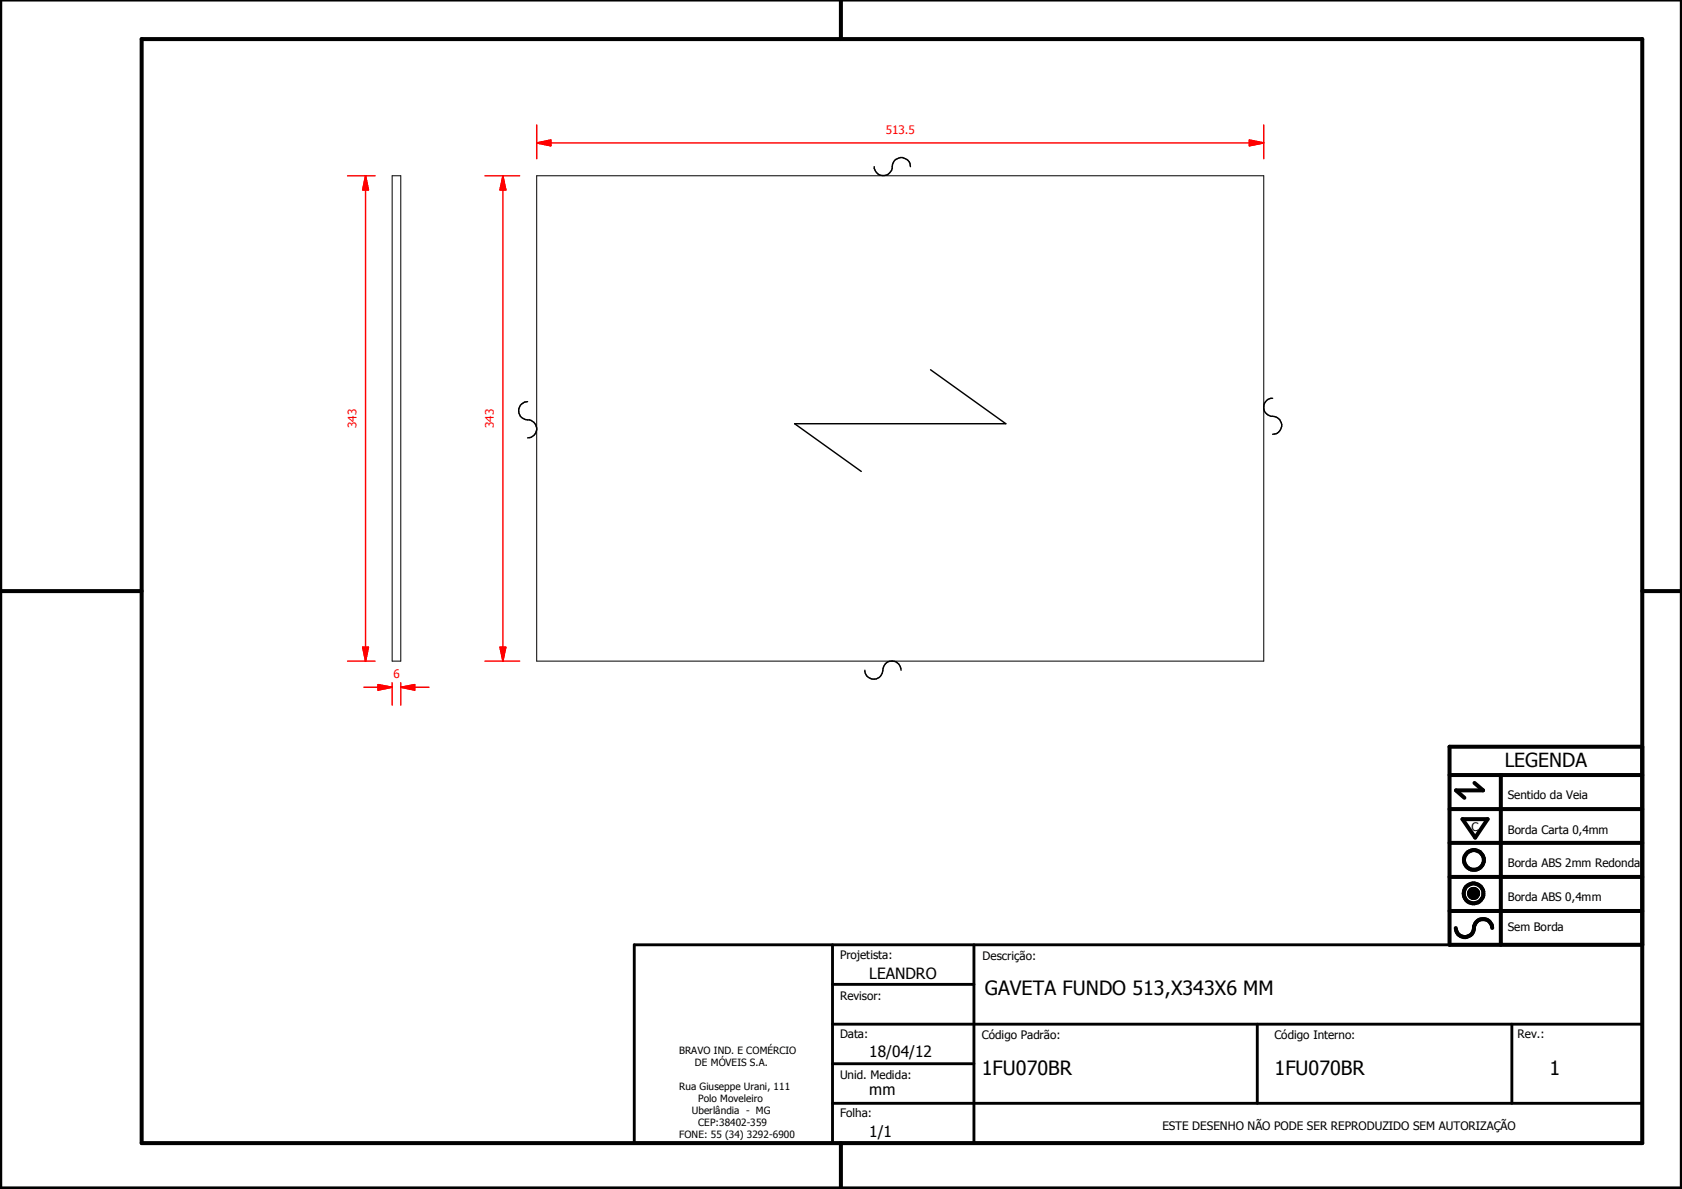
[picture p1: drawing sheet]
<svg xmlns="http://www.w3.org/2000/svg" width="297mm" height="210mm" viewBox="0 0 297 210" stroke-linecap="round" stroke-linejoin="round" font-family="sans-serif">
<g fill="none" stroke="#000" stroke-width=".18">
<path d="M69.3 31h1.5v85.7h-1.5zM94.8 31h128.4v85.7h-128.4zM259.4 157.6l1.6 .1zM259.4 157.7l1.6 .1zM259.4 157.8l1.6 .1zM259.4 157.9h1.6v.1zM259.4 157.9l1.6 .1h-1.5zM259.4 157.6h1.6zM259.5 158h1.5zM259.5 158l1.4 .1zM259.5 157.5l1.5 .1h-1.6zM259.5 157.5l1.5 .1z"/>
<path d="M259.5 158.1h1.4zM259.5 157.4l1.5 .1h-1.5zM259.5 157.4l1.5 .1zM259.5 158.1l1.4 .1zM259.5 157.3l1.4 .1h-1.4zM259.5 157.3l1.4 .1zM259.6 158.2h1.3zM259.6 158.2h1.2zM259.6 157.2l1.3 .1h-1.4zM259.6 157.2l1.3 .1zM259.6 158.2l1.2 .1zM259.6 157.2h1.3z"/>
<path d="M259.7 158.3h1.1zM259.7 158.3l1 .1zM259.7 157.1l1.1 .1h-1.2zM259.7 157.1l1.1 .1zM259.7 157.1h1.1zM259.8 158.4h.9zM259.8 158.4h.8zM259.8 157.1h1zM259.8 157.1h.9zM259.8 158.4l.8 .1zM259.8 157l.9 .1zM259.8 157h.8z"/>
<path d="M259.9 158.5h.7zM259.9 158.5h.6zM259.9 157h.7zM260 158.5h.5zM260 158.5h.4zM260 157h.6zM260.1 158.5h.3zM260.1 158.5h.2zM260.1 156.9l.4 .1zM260.1 156.9h.3zM260.1 156.9h.2z"/>
</g>
<g fill="#000">
<path d="M259.4 157.6h1.6zM259.5 157.5l1.5 .1h-1.6zM259.5 157.5l1.5 .1zM259.5 157.4l1.5 .1h-1.5zM259.5 157.4l1.5 .1zM259.5 157.3l1.4 .1h-1.4zM259.5 157.3l1.4 .1zM259.6 157.2l1.3 .1h-1.4zM259.6 157.2l1.3 .1zM259.6 157.2h1.3zM259.7 157.1l1.1 .1h-1.2zM259.7 157.1l1.1 .1z"/>
<path d="M259.7 157.1h1.1zM259.8 157.1h1zM259.8 157.1h.9zM259.8 157l.9 .1zM259.8 157h.8zM259.9 157h.7zM260 157h.6zM260.1 156.9l.4 .1zM260.1 156.9h.3zM260.1 156.9h.2zM260.1 158.5h.2zM260 158.5h.4z"/>
<path d="M260.1 158.5h.3zM259.9 158.5h.6zM260 158.5h.5zM259.8 158.4l.8 .1zM259.9 158.5h.7zM259.8 158.4h.8zM259.7 158.3l1 .1zM259.8 158.4h.9zM259.6 158.2l1.2 .1zM259.7 158.3h1.1zM259.6 158.2h1.2zM259.5 158.1l1.4 .1z"/>
<path d="M259.6 158.2h1.3zM259.5 158l1.4 .1zM259.5 158.1h1.4zM259.4 157.9l1.6 .1h-1.5zM259.5 158h1.5zM259.4 157.6l1.6 .1zM259.4 157.7l1.6 .1zM259.4 157.8l1.6 .1zM259.4 157.9h1.6v.1z"/>
</g>
<g fill="none" stroke="#000" stroke-width=".71">
<path d="M148.5 0v6.9M297 -.1v209.9h-297v-209.9M25 6.9h265v194.9h-265zM0 104.4h25M290 104.4h7M256 136.8h34M260.4 138.2l1.5 1.3h-4.8l1.5 1.3M265 136.8v30M290 131.8h-34v35h34M256 154.8h34M256 148.8h34M256 142.8h34"/>
<path d="M258.3 144.6h4.4l-2.2 3.3zM256 160.8h34M257.1 163.8a1.62 1.62 0 0 0 1.8 1.6 1.62 1.62 0 0 0 1.4-1.9 1.63 1.63 0 0 1 1.7-1.2 1.63 1.63 0 0 1 1.5 1.5M148.5 201.8v8"/>
<circle cx="260.2" cy="157.7" r="1.76"/>
<circle cx="260.2" cy="157.7" r=".82"/>
<circle cx="260.3" cy="151.8" r="1.76"/>
</g>
<path d="M112 166.8h178v35h-178zM147 173.8h25M147 166.8v35M172 166.8v35M147 194.8h143M147 180.8h143M147 187.8h25M222 180.8v14M267 180.8v14" fill="none" stroke="#000" stroke-width=".51"/>
<path d="M164.3 65.3l13.3 9.5h-37.3l11.8 8.4" fill="none" stroke="#000" stroke-width=".25"/>
<path d="M64.6 114.3v2.4" fill="none" stroke="#f00" stroke-width=".25"/>
<path d="M64 114.3h1.1l-.5 2.4z" fill="#f00"/>
<path d="M64.6 31v2.5M64 114.3h1.1l-.5 2.4z" fill="none" stroke="#f00" stroke-width=".25"/>
<path d="M64.6 31l.5 2.5h-1.1z" fill="#f00"/>
<path d="M61.4 31h4.8M64.6 31l.5 2.5h-1.1zM64.6 33.5v80.8M61.4 116.7h4.8M66.8 121.3h2.5" fill="none" stroke="#f00" stroke-width=".25"/>
<path d="M66.8 120.9l2.5 .4-2.5 .5z" fill="#f00"/>
<path d="M66.8 120.9l2.5 .4-2.5 .5zM70.8 121.3h2.4" fill="none" stroke="#f00" stroke-width=".25"/>
<path d="M70.8 121.3l2.4-.4v.9z" fill="#f00"/>
<path d="M94.8 25.2h2.5M64.3 121.3h2.5M69.3 120.5v4M70.8 121.3l2.4-.4v.9zM70.8 120.5v4M73.2 121.3h2.6" fill="none" stroke="#f00" stroke-width=".25"/>
<path d="M154.4 29.4a1.62 1.62 0 0 0 1.8 1.6 1.62 1.62 0 0 0 1.4-1.9 1.6 1.6 0 0 1 1.7-1.3 1.6 1.6 0 0 1 1.5 1.6M93.2 70.9a1.62 1.62 0 0 0-1.6 1.8 1.62 1.62 0 0 0 1.9 1.4 1.6 1.6 0 0 1 1.3 1.8 1.6 1.6 0 0 1-1.6 1.4M224.7 70.3a1.62 1.62 0 0 0-1.5 1.8 1.62 1.62 0 0 0 1.8 1.4 1.58 1.58 0 0 1 1.4 1.7 1.58 1.58 0 0 1-1.7 1.5M152.7 118.3a1.62 1.62 0 0 0 1.8 1.6 1.62 1.62 0 0 0 1.5-1.9 1.6 1.6 0 0 1 1.7-1.3 1.6 1.6 0 0 1 1.4 1.6" fill="none" stroke="#000" stroke-width=".25"/>
<path d="M94.8 25.2l2.5-.5v1z" fill="#f00"/>
<path d="M94.8 25.2l2.5-.5v1zM220.6 25.2h2.6" fill="none" stroke="#f00" stroke-width=".25"/>
<path d="M220.6 24.7l2.6 .5-2.6 .5z" fill="#f00"/>
<path d="M94.8 22.1v5.9M97.3 25.2h123.3M220.6 24.7l2.6 .5-2.6 .5zM223.2 22.1v5.9M88.8 114.3v2.4" fill="none" stroke="#f00" stroke-width=".25"/>
<path d="M88.3 114.3h1l-.5 2.4z" fill="#f00"/>
<path d="M88.8 31v2.5M88.3 114.3h1l-.5 2.4z" fill="none" stroke="#f00" stroke-width=".25"/>
<path d="M88.8 31l.5 2.5h-1z" fill="#f00"/>
<path d="M85.6 31h6.2M88.8 31l.5 2.5h-1zM88.8 33.5v80.8M85.6 116.7h6.2" fill="none" stroke="#f00" stroke-width=".25"/>
<g font-size="3.5">
<text x="173.9" y="175.7">GAVETA FUNDO 513,X343X6 MM</text>
<text x="173.4" y="189.7">1FU070BR</text>
<text x="225.1" y="189.7">1FU070BR</text>
<text x="273.6" y="189.7">1</text>
</g>
<text font-size="3.4" x="265.7" y="135.4">LEGENDA</text>
<g font-size="2.7">
<text x="153.5" y="172.8">LEANDRO</text>
<text x="153.5" y="186.6">18/04/12</text>
<text x="153.5" y="193.4">mm</text>
<text x="153.5" y="200.8">1/1</text>
</g>
<g font-size="2.1" fill="#f00">
<text x="156.4" y="23.6">513.5</text>
<text x="62.9" y="75.6" transform="rotate(-90 62.9 75.6)">343</text>
<text x="87.2" y="75.6" transform="rotate(-90 87.2 75.6)">343</text>
<text x="69.5" y="119.7">6</text>
</g>
<g font-size="2.1">
<text x="266.3" y="141.1">Sentido da Veia</text>
<text x="259.8" y="146.7">C</text>
<text x="266.3" y="147.2">Borda Carta 0,4mm</text>
<text x="266.3" y="153.1">Borda ABS 2mm Redonda</text>
<text x="266.3" y="159">Borda ABS 0,4mm</text>
<text x="266.3" y="164.4">Sem Borda</text>
<text x="148.4" y="169.3">Projetista:</text>
<text x="173.5" y="169.5">Descrição:</text>
<text x="148.4" y="176.6">Revisor:</text>
<text x="148.4" y="183.2">Data:</text>
<text x="173.4" y="183.3">Código Padrão:</text>
<text x="225.1" y="183.3">Código Interno:</text>
<text x="268" y="183.2">Rev.:</text>
<text x="148.4" y="190.5">Unid. Medida:</text>
<text x="148.4" y="197.2">Folha:</text>
<text x="205.3" y="199.5">ESTE DESENHO NÃO PODE SER REPRODUZIDO SEM AUTORIZAÇÃO</text>
</g>
<g font-size="1.8">
<text x="119.9" y="186">BRAVO IND. E COMÉRCIO</text>
<text x="122.7" y="188.1">DE MÓVEIS S.A.</text>
<text x="119.9" y="192.4">Rua Giuseppe Urani, 111</text>
<text x="122.2" y="196.7">Uberlândia - MG</text>
<text x="123.3" y="194.6">Polo Moveleiro</text>
<text x="119.9" y="201">FONE: 55 (34) 3292-6900</text>
<text x="123.3" y="198.8">CEP:38402-359</text>
</g>
</svg>
